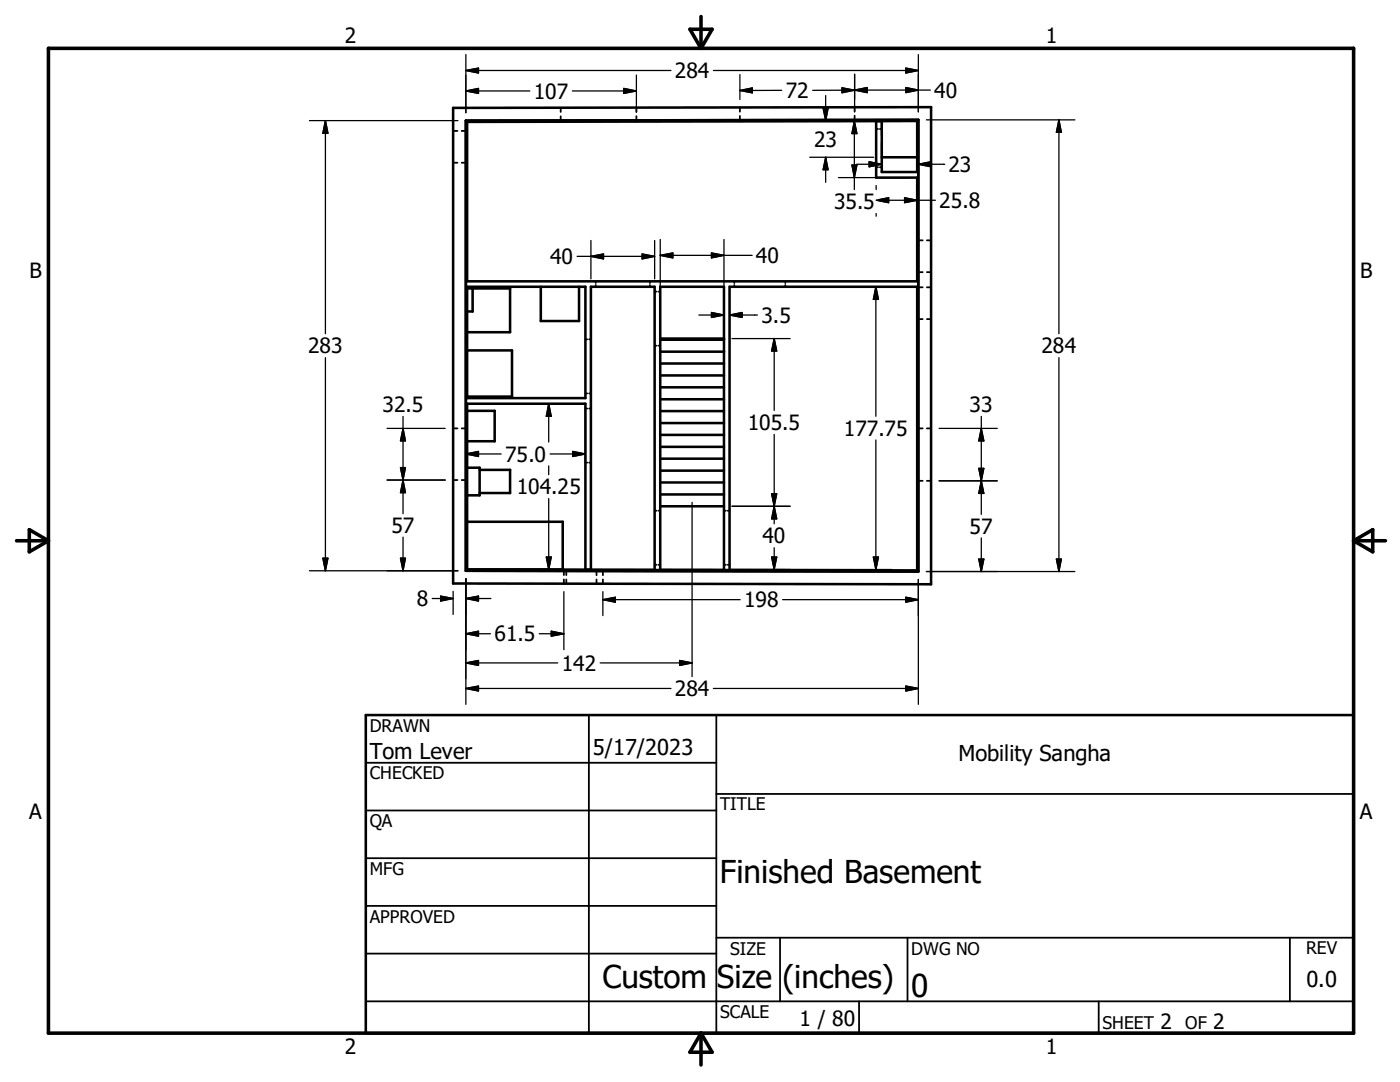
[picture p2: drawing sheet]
<svg xmlns="http://www.w3.org/2000/svg" width="279mm" height="216mm" viewBox="0 0 279 216" stroke-linecap="round" stroke-linejoin="round" font-family="sans-serif">
<circle cx="176" cy="31.4" r=".18" fill="#000"/>
<g fill="none" stroke="#000" stroke-width=".36">
<path d="M90.4 26.1h.9M90.4 32.5h.9M92.1 26.1h.9M92.1 32.5h.9M93 25.3h.1M93 31.6h.1M93.1 25.3h.1M93.1 31.6h.1M111.9 21.5v.8M111.9 23.2v.9M111.9 24.2v.1M127 21.5v.8"/>
<path d="M127 23.2v.9M127 24.2h.1M147.7 21.4v.9M147.7 23.1v1M147.7 24.1v.1M170.6 21.4v.8M170.6 23.1v.9M170.6 24.1v.1M174.9 33.4h.3M174.9 25.7h.3M175.6 33.4h.4M175.6 25.7h.4"/>
<path d="M176 24.1v2.9M176 28.5v2.9M178.9 24.1h-2.9M180.3 24.1h3M183 31.4h.1M183.2 31.4h.1M118.9 56.1v.4M118.9 56.9v.3M129.7 56.1v.4M129.7 56.9v.3M130.6 58.2h.4M131.4 58.2h.4"/>
<path d="M146.5 56.1v.4M146.5 56.9v.3M156.7 56.1v.4M156.7 56.9v.3M183 58.2h.1M183 55.2h.1M183 48.8h.1M183.2 58.2h.1M183.2 55.2h.1M183.2 48.8h.1M183.3 54.3h.8M183.3 48h.8"/>
<path d="M183.3 57.3h.8M185 54.3h.8M185 48h.8M185 57.3h.8M116.8 78.5h.4M116.8 67.7h.4M117.6 78.5h.3M117.6 67.7h.3M130.6 69h.4M131.4 69h.4M183 64.5h.1M183.2 64.5h.1"/>
<path d="M183.3 63.7h.8M185 63.7h.8M90.4 85.5h.9M90.4 95.8h.9M92.1 85.5h.9M92.1 95.8h.9M93.1 85.5h.1M93.1 95.8h.1M116.8 92.3h.4M116.8 81.5h.4M117.6 92.3h.3M117.6 81.5h.3"/>
<path d="M183 85.5h.1M183 95.9h.1M183.2 85.5h.9M183.2 95.9h.9M185 85.5h.8M185 95.9h.8M112.5 113.9v.9M112.5 115.6v.9M113 113.9v.9M113 115.6v.9M119 113.9v.9M119 115.6v.9"/>
<path d="M120.3 113.9v.9M120.3 115.6v.9M130.6 101.9h.4M130.6 112.7h.4M131.4 101.9h.4M131.4 112.7h.4M144.5 101.9h.4M144.5 112.7h.4M145.2 101.9h.4M145.2 112.7h.4M73 152.2h70M117.5 142.7v63.5"/>
<path d="M143 158.4h127.1M143 142.7v63.5M73 161.7h70M73 171.2h70M73 180.8h70M73 190.3h70M73 199.8h197.1M143 187.1h127.1M155.7 187.1v12.7M171.4 199.8v6.4M181.1 187.1v12.7M219.3 199.8v6.4"/>
<path d="M257.4 187.1v12.7"/>
</g>
<g fill="none" stroke="#000" stroke-width=".51">
<path d="M90.4 21.5l95.4-.1v95.2l-95.4-.2zM93 24.1l90.3-.2v90.1l-90.3-.1zM93.2 24.3l81.7-.1v11.2h8.1v20.7h-89.8zM176 31.4h7M176 24.1v10.2h7v-10.2l-8.1 .1M93.2 57.6h8.6v8.7h-8.6M93.2 57.2h23.6v22.2h-23.6zM94.3 57.6v4.6h-1.1M107.9 57.2v6.9h7.7v-6.9M131.8 57.2h12.7v56.5h-12.7zM145.6 57.2h37.4v56.6l-37.4-.1zM93.2 69.9h9v9.2h-9"/>
<path d="M131.8 67.6h12.7M131.8 67.8h12.7M131.8 70.2h12.7M131.8 72.5h12.7M131.8 74.9h12.7M131.8 77.3h12.7M131.8 79.7h12.7M93.2 82h5.5v6h-5.5M93.2 93.3h2.5v5.5h-2.5M95.7 93.8h6.1v4.6h-6.1M131.8 98.7h12.7M131.8 82h12.7"/>
<path d="M131.8 84.4h12.7M131.8 86.8h12.7M131.8 89.2h12.7M131.8 91.5h12.7M131.8 93.9h12.7M131.8 96.3h12.7M93.2 104.1h19.1v9.5h-19.1M93.2 113.6v-33h23.6v33.1M93.2 113.6l23.6 .1M116.8 113.7h13.8v-56.5h-12.7v56.5M131.8 101h12.7M73 142.7h197.1v63.5h-197.1z"/>
</g>
<path d="M9.7 9.6h260.4v196.6h-260.4zM137.7 5.8h4.4l-2.2 3.8zM139.9 3.3v6.3M3.3 107.9h6.4M5.8 105.7l3.9 2.2-3.9 2.2zM270.1 107.9h6.4M270.1 107.9l3.9-2.2v4.4zM139.9 206.2v6.3M139.9 206.2l2.2 3.8h-4.4z" fill="none" stroke="#000" stroke-width=".71"/>
<g fill="none" stroke="#000" stroke-width=".25">
<path d="M93 14.1h40.9M93 14.1l2.5-.5v1zM93 18.2l2.5-.6v1zM93 10.9v11.6M93 18.2h12.7M114.2 18.2h12.8M124.5 17.6l2.5 .6-2.5 .4zM127 15v7.4M142.4 14.1h40.9M147.7 18.1l2.5-.6v1zM147.7 14.9v5M156 18l-8.3 .1"/>
<path d="M164.8 19.1v5M168 17.5l2.6 .5-2.6 .5zM170.6 18h15.1M170.6 18l2.5-.5v1zM170.6 14.8v7.5M170.6 18h-8.4M180.8 13.6l2.5 .5-2.5 .5zM180.8 17.5l2.5 .5-2.5 .5zM183.3 10.9v11.4M61.8 24.1h29.6M64.9 24.1v42.5M64.9 24.1l.5 2.5h-1z"/>
<path d="M161.6 24.1h12.8M161.6 31.4h12.8M164.3 21.6h1l-.5 2.5zM164.8 31.4v5M164.8 31.4l.5 2.5h-1zM167.3 35.4h14.1M167.3 24.1h14.1M170 32.9h1l-.5 2.5zM170.5 24.1v13.7M170.5 24.1l.5 2.6h-1zM171 32.8h5M173.5 32.3l2.5 .5-2.5 .5z"/>
<path d="M174.9 37v.8M175.4 40h11.3M175.4 39.8l1.9-.3v.9l-1.9-.3M180.5 39.5l2.5 .5-2.5 .4zM183.3 32.8h5.2M183.3 32.8l2.5-.5v1zM184.9 23.9h29.6M211.3 23.9v42.7M211.3 23.9l.5 2.5h-1zM115.2 51.2h15.4M117.9 51.2l2.5-.5v1zM117.9 48v7.6"/>
<path d="M128.2 50.7l2.4 .5-2.4 .5zM130.6 48v7.6M131.8 51h18.3M131.8 51l2.5-.5v1zM131.8 47.8v20.8M142 50.5l2.5 .5-2.5 .5zM144.5 47.8v20.8M174.8 57.2v25.9M174.8 57.2l.5 2.5h-1zM174.9 42.6v.5M64.9 71.4v42.5M139.5 62.9h5"/>
<path d="M142 62.4l2.5 .5-2.5 .4zM145.6 62.9h5.6M145.6 62.9l2.5-.5v.9zM146.1 67.6h11.6M154.5 67.6v14.3M154.5 67.6l.5 2.4h-1zM211.3 71.4v42.6M77.3 85.5h11.6M77.3 95.8h11.6M79.9 93.3h1l-.5 2.5zM80.4 85.5l.5 2.5h-1zM80.4 83.1v19.4"/>
<path d="M80.4 95.8l.5 2.5h-1zM93 90.6l2.5-.5v1zM93 90.6h7M109.5 80.6v7.6M109.5 93v1.7M109.5 99.5v14.1M109.5 80.6l.5 2.5h-1zM109.8 90.6h7M114.3 90.1l2.5 .5-2.5 .5zM116.8 81v12.8M154 98.5l1 5h-1l1-5zM154.5 86.7v17.8"/>
<path d="M174.8 87.8v25.8M187.4 95.9h11.6M187.4 85.5h11.6M195.3 93.5l1 5h-1l1-5zM195.8 83.1v19.5M195.8 85.5l.5 2.5h-1zM61.8 113.9h29.6M64.4 111.4h1l-.5 2.5zM79.9 111.4h1l-.5 2.5zM80.4 107.2v6.7M86.3 119.4h4.1M87.9 118.9l2.5 .5-2.5 .5z"/>
<path d="M90.4 118v4.6M93 119.4l2.5-.5v1zM93 115.5v25M93 119.4h5M94.8 113.6h83.2M109 111.1h1l-.5 2.5zM112.5 118.1v11.5M120.3 119.7h27.4M120.3 119.7l2.5-.5v1zM120.3 118.1v4.7M138.1 100.2v34.8M146.1 101h11.6"/>
<path d="M154 111.1h1l-.5 2.5zM154.5 109.3v4.3M156.2 119.7h27.1M174.3 111.1h1l-.5 2.5zM180.8 119.2l2.5 .5-2.5 .5zM183.3 115.6v24.9M184.9 114h29.6M195.3 111.6h1l-.5 2.4zM195.8 107.3v6.7M210.8 111.6h1l-.5 2.4zM93 126.5l2.5-.6v1zM93 132.3l2.5-.5v1z"/>
<path d="M93 137.4l2.5-.5v1zM93 137.4h40.9M93 132.3h18.3M93 126.5h4.9M107.6 126.5h4.9M110 125.9l2.5 .6-2.5 .4zM119.8 132.3h18.3M135.6 131.8l2.5 .5-2.5 .5zM142.4 137.4h40.9M180.8 136.9l2.5 .5-2.5 .5z"/>
</g>
<g fill="#000" stroke="#000" stroke-width=".25">
<path d="M93 14.1l2.5-.5v1zM93 18.2l2.5-.6v1zM124.5 17.6l2.5 .6-2.5 .4zM147.7 18.1l2.5-.6v1zM168 17.5l2.6 .5-2.6 .5zM170.6 18l2.5-.5v1zM180.8 13.6l2.5 .5-2.5 .5zM180.8 17.5l2.5 .5-2.5 .5zM64.9 24.1l.5 2.5h-1zM164.3 21.6h1l-.5 2.5zM164.8 31.4l.5 2.5h-1zM170 32.9h1l-.5 2.5z"/>
<path d="M170.5 24.1l.5 2.6h-1zM173.5 32.3l2.5 .5-2.5 .5zM174.9 40l2.4-.5v.9zM183.3 32.8l2.5-.5v1zM211.3 23.9l.5 2.5h-1zM117.9 51.2l2.5-.5v1zM128.2 50.7l2.4 .5-2.4 .5zM131.8 51l2.5-.5v1zM142 50.5l2.5 .5-2.5 .5zM174.8 57.2l.5 2.5h-1zM180.5 39.5l2.5 .5-2.5 .4zM142 62.4l2.5 .5-2.5 .4z"/>
<path d="M145.6 62.9l2.5-.5v.9zM154.5 67.6l.5 2.4h-1zM79.9 93.3h1l-.5 2.5zM80.4 95.8l.5 2.5h-1zM80.4 85.5l.5 2.5h-1zM93 90.6l2.5-.5v1zM109.5 80.6l.5 2.5h-1zM114.3 90.1l2.5 .5-2.5 .5zM154 98.5h1l-.5 2.5zM195.3 93.5h1l-.5 2.4zM195.8 95.9l.5 2.6h-1zM195.8 85.5l.5 2.5h-1z"/>
<path d="M64.4 111.4h1l-.5 2.5zM79.9 111.4h1l-.5 2.5zM87.9 118.9l2.5 .5-2.5 .5zM93 119.4l2.5-.5v1zM109 111.1h1l-.5 2.5zM120.3 119.7l2.5-.5v1zM154 111.1h1l-.5 2.5zM154.5 101l.5 2.5h-1zM174.3 111.1h1l-.5 2.5zM195.3 111.6h1l-.5 2.4zM210.8 111.6h1l-.5 2.4zM93 137.4l2.5-.5v1z"/>
<path d="M93 132.3l2.5-.5v1zM93 126.5l2.5-.6v1zM110 125.9l2.5 .6-2.5 .4zM135.6 131.8l2.5 .5-2.5 .5zM180.8 119.2l2.5 .5-2.5 .5zM180.8 136.9l2.5 .5-2.5 .5z"/>
</g>
<g font-size="6.3">
<text x="143.7" y="176.1">Finished Basement</text>
<text x="120.2" y="197.1">Custom Size (inches)</text>
<text x="181.9" y="198.9">0</text>
</g>
<g font-size="4.4">
<text x="73.8" y="151.4">Tom Lever</text>
<text x="118.3" y="150.7">5/17/2023</text>
<text x="191.3" y="151.8">Mobility Sangha</text>
<text x="260.7" y="196.9">0.0</text>
</g>
<g font-size="4.2">
<text x="68.8" y="8.6">2</text>
<text x="208.7" y="8.6">1</text>
<text x="134.7" y="15.6">284</text>
<text x="106.6" y="19.7">107</text>
<text x="156.8" y="19.6">72</text>
<text x="186.4" y="19.5">40</text>
<text x="162.5" y="29.3">23</text>
<text x="189.3" y="34.3">23</text>
<text x="166.5" y="41.7">35.5</text>
<text x="187.5" y="41.5">25.8</text>
<text x="109.8" y="52.7">40</text>
<text x="150.9" y="52.5">40</text>
<text x="5.9" y="55.5">B</text>
<text x="271.4" y="55.5">B</text>
<text x="152" y="64.4">3.5</text>
<text x="61.5" y="70.5">283</text>
<text x="207.9" y="70.5">284</text>
<text x="76.4" y="82.3">32.5</text>
<text x="193.5" y="82.3">33</text>
<text x="149.3" y="85.9">105.5</text>
<text x="168.4" y="87">177.75</text>
<text x="100.8" y="92.1">75.0</text>
<text x="103.2" y="98.6">104.25</text>
<text x="78.1" y="106.3">57</text>
<text x="193.5" y="106.5">57</text>
<text x="152.2" y="108.4">40</text>
<text x="83.2" y="120.9">8</text>
<text x="148.5" y="121.2">198</text>
<text x="98.7" y="128">61.5</text>
<text x="112.1" y="133.8">142</text>
<text x="134.7" y="138.9">284</text>
<text x="5.8" y="163.4">A</text>
<text x="271.4" y="163.4">A</text>
<text x="159.6" y="204.7">1 / 80</text>
<text x="231.6" y="205.3">2</text>
<text x="242.1" y="205.3">2</text>
<text x="68.8" y="210.2">2</text>
<text x="208.7" y="210.2">1</text>
</g>
<g font-size="3.5">
<text x="73.8" y="146">DRAWN</text>
<text x="73.8" y="155.5">CHECKED</text>
<text x="143.7" y="161.7">TITLE</text>
<text x="73.8" y="165.1">QA</text>
<text x="73.8" y="174.6">MFG</text>
<text x="73.8" y="184.1">APPROVED</text>
<text x="145.7" y="190.5">SIZE</text>
<text x="181.9" y="190.5">DWG NO</text>
<text x="260.6" y="190.4">REV</text>
<text x="143.7" y="203.1">SCALE</text>
<text x="220" y="205.3">SHEET</text>
<text x="236.5" y="205.3">OF</text>
</g>
</svg>
